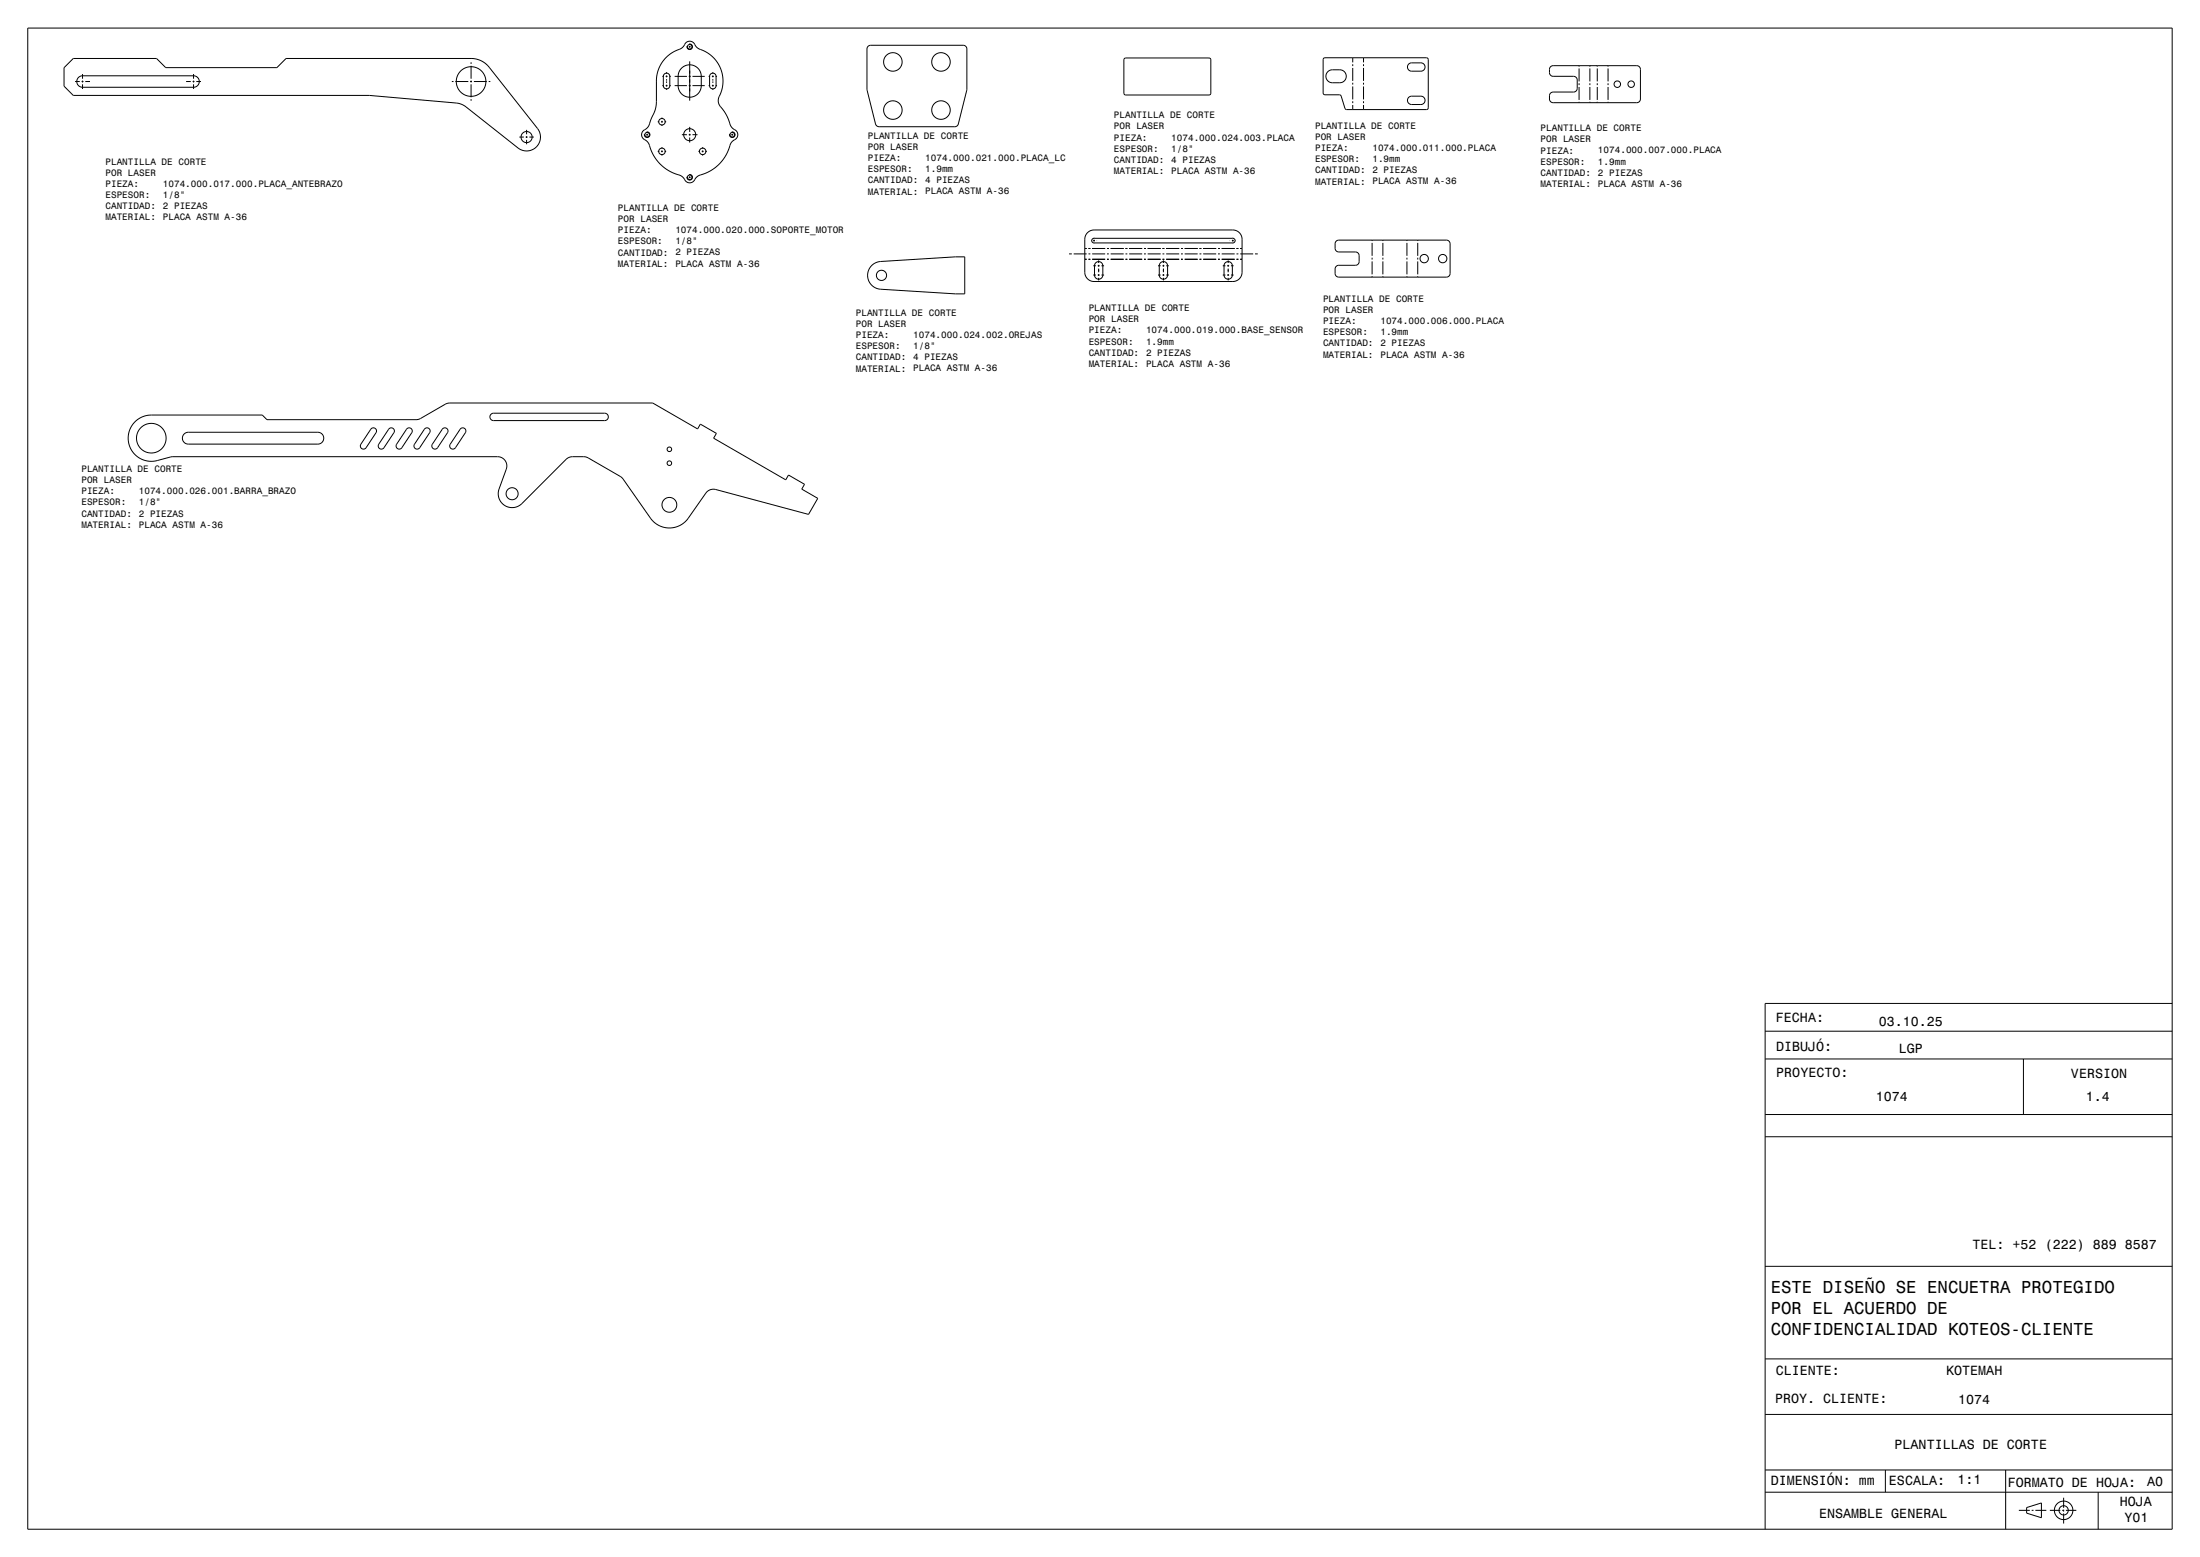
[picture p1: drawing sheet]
<svg xmlns="http://www.w3.org/2000/svg" width="1189mm" height="841mm" viewBox="0 0 1189 841" stroke-linecap="round" stroke-linejoin="round" font-family="sans-serif">
<g fill="none" stroke="#000" stroke-width=".54">
<path d="M15 15h1159v811h-1159zM35 37l5-5h45l5 5h60l5-5h101l5 1 3 3 27 34 1 2v3l-1 3-3 3-3 1-3-1-31-24-4-1-47-4h-160l-5-5zM255 34v1M255 36v7M359 40a1.8 1.8 0 0 1 2 0 1.8 1.8 0 0 1 1 1v5a1.7 1.7 0 0 1-2 2 1.7 1.7 0 0 1-1-2v-5zM360 31l3-3 5-2 2-2a3 3 0 0 1 4-2 3 3 0 0 1 2 3l8 5 3 3 2 3 1 4 1 4-1 5-2 4v2l5 7 2 6 2 2a3 3 0 0 1 2 4 3 3 0 0 1-3 2l-4 8-3 4-5 4-7 3-2 2a3 3 0 0 1-3 2 3 3 0 0 1-3-3l-7-4-5-3-4-5-3-7-2-2a3 3 0 0 1-1-3 3 3 0 0 1 3-3l1-1 3-10 1-15v-4l2-4zM360 39v1M368 37l3-2h3l3 1 1 3 1 2v6l-1 3-2 2h-3h-2l-2-1-2-2v-2v-6zM371 25h.1M372 25h1M372 24a1.5 1.5 0 0 1 2 1 1.5 1.5 0 0 1-1 2 1.5 1.5 0 0 1-2-2M373 24h.1"/>
<path d="M373 25v1M373 27h.1M373 33v21M374 25h.1M384 40a1.8 1.8 0 0 1 2 0 1.8 1.8 0 0 1 1 1v5a1.8 1.8 0 0 1-2 2 1.8 1.8 0 0 1-1-2v-5zM385 39v1M469 25l2-1h50l1 1 1 1v22l-5 20h-2h-41h-1l-5-20v-22zM608 32l46-1v1v19h-1h-45l-1-1zM715 31h56l1 1v27h-1h-44l-3-8h-8h-1zM718 39l2-1h5l2 2v2l-1 2-1 1-6-1-2-1v-1v-2zM731 31v3M731 35v1"/>
<path d="M731 37v7M737 31v3M737 35v1M737 37v7M761 35l2-1h5a2.2 2.2 0 0 1 2 2 2.2 2.2 0 0 1-2 2h-5a2.2 2.2 0 0 1-2-1 2.2 2.2 0 0 1 0-2zM838 36l1-1 46 1 2 1-1 17-1 1h-46l-2-1v-3l1-1h1l12-1 1-1v-5v-1l-1-1h-12l-2-2zM853 35v1M853 37v7M859 35v1M859 37v7M863 35v1M863 37v7"/>
<path d="M869 35v1M869 37v7M41 44h2M42 42l3-1h60a3 3 0 0 1 3 3 3 3 0 0 1-3 3h-60a3 3 0 0 1-3-2 3 3 0 0 1 0-3zM44 44h1M45 40v3M45 44v1M45 46v2M46 44h3M101 44h2M104 44h1M105 40v3"/>
<path d="M105 44v1M105 46v2M106 44h3M244 44h1M246 44h7M254 44h1M255 44v1M255 46v7M255 54h.1M256 44h7M264 44h1M358 41h1"/>
<path d="M358 46h1M360 41h1M360 46h1M360 41v1M360 43v1M360 44v1M360 46v1M360 48v1M362 41h1M362 46h1M365 41h6M365 46h6"/>
<path d="M372 41h1M372 46h1M374 41h7M374 46h7M383 41h1M383 46h1M385 41h1M385 46h1M385 41v1M385 43v1M385 44v1M385 46v1"/>
<path d="M385 48v1M387 41h1M387 46h1M731 45v1M731 47v7M731 55v1M731 57v2M737 45v1M737 47v7M737 55v1M737 57v2M761 53l2-1h5a2.3 2.3 0 0 1 2 2 2.3 2.3 0 0 1-2 2h-5a2.3 2.3 0 0 1-2-1 2.3 2.3 0 0 1 0-2z"/>
<path d="M853 45v1M853 47v7M853 55h.1M859 45v1M859 47v7M859 55h.1M863 45v1M863 47v7M863 55h.1M869 45v1M869 47v7M869 55h.1"/>
<path d="M281 74h2M284 74h1M285 70v3M285 74v1M285 76v2M286 74h3M348 73h.1M349 73h1M349 71a1.5 1.5 0 0 1 2 2 1.5 1.5 0 0 1-1 1 1.5 1.5 0 0 1-2-2M350 71h.1M350 72v1M350 74h.1"/>
<path d="M351 73h.1M355 66h1M357 66h1M358 63v1M358 65v1M358 67v1M358 79v1M359 66h1M369 73h2M372 73h1M373 69v2M373 72v1"/>
<path d="M373 74v3M374 73h3M380 79v1M394 73h.1M395 73h1M395 71a1.5 1.5 0 0 1 2 2 1.5 1.5 0 0 1-1 1 1.5 1.5 0 0 1-2-2M396 71h.1M396 72v1M396 74h.1M397 73h.1M355 82h1M357 82h1"/>
<path d="M358 81v1M358 83v1M359 82h1M371 96h.1M372 96h1M372 94a1.5 1.5 0 0 1 2 2 1.5 1.5 0 0 1-1 1 1.5 1.5 0 0 1-2-1M373 94h.1M373 95v1M373 97h.1M374 96h.1M377 82h1M379 82h1"/>
<path d="M380 81v1M380 83v1M381 82h1M578 137h1M580 137h7M586 134h1M588 126l3-2h77l2 2 1 2v20l-2 3-2 1h-77l-3-2-1-2v-19zM588 134h1M588 137h1M590 130h.1M590 134h7M590 137h7"/>
<path d="M590 129h76a1.3 1.3 0 0 1 2 1 1.3 1.3 0 0 1-2 1h-75l-1-1zM591 130h1M591 128h.1M591 129v1M591 131v1M593 130h.1M598 134h1M598 137h1M600 134h7M600 137h7M608 134h1M608 137h1"/>
<path d="M610 134h7M610 137h7M618 134h1M618 137h1M620 134h7M620 137h7M628 134h1M628 137h1M630 134h7M630 137h7M638 134h1M638 137h1"/>
<path d="M640 134h7M640 137h7M648 134h1M648 137h1M650 134h7M650 137h7M658 134h1M658 137h1M660 134h7M660 137h7M665 130h.1M666 130h1"/>
<path d="M666 128h.1M666 129v1M666 131v1M668 130h.1M668 134h1M668 137h1M670 134h1M670 137h7M678 137h2M722 130h2h58l2 2v16l-2 2h-59l-1-2v-3v-1l1-1h10l2-1v-4l-1-1-1-1h-11v-2v-3zM742 130h.1M742 131v7"/>
<path d="M742 139v1M747 130h.1M747 131v7M747 139v1M760 130h.1M760 131v7M760 139v1M766 130h.1M766 131v7M766 139v1M471 143l2-1 3-1 45-2v20l-47-3-3-2-2-4v-3zM586 140h1"/>
<path d="M588 140h1M590 140h7M591 149h1M591 144h1M592 142a2.2 2.2 0 0 1 3-1 2.2 2.2 0 0 1 1 3v5a2.2 2.2 0 0 1-2 2 2.2 2.2 0 0 1-2-2v-6zM593 149h1M593 144h1M594 141v1M594 143v1M594 145v2M594 148v1M594 150v1"/>
<path d="M595 149h2M595 144h2M598 140h1M600 140h7M608 140h1M610 140h7M618 140h1M620 140h7M626 149h1M626 144h1M627 142a2.2 2.2 0 0 1 3-1 2.2 2.2 0 0 1 1 3v5a2.2 2.2 0 0 1-2 2 2.2 2.2 0 0 1-2-2v-6zM628 140h1"/>
<path d="M628 149h1M628 144h1M629 141v1M629 143v1M629 145v2M629 148v1M629 150v1M630 140h7M630 149h2M630 144h2M638 140h1M640 140h7"/>
<path d="M648 140h1M650 140h7M658 140h1M660 140h7M661 149h1M661 144h1M662 142a2.3 2.3 0 0 1 3-1 2.3 2.3 0 0 1 1 3v5a2.3 2.3 0 0 1-2 2 2.3 2.3 0 0 1-2-2v-6zM663 149h1M663 144h1M664 141v1M664 143v1M664 145v2"/>
<path d="M664 148v1M664 150v1M665 149h2M665 144h2M668 140h1M670 140h1M742 141v7M742 149v1M747 141v7M747 149v1M760 141v7M760 149v1"/>
<path d="M766 141v7M766 149v1M73 228l4-3 5-1h60l2 3h81l2-1 14-8h2h110l24 14 2-3 8 5-1 3 39 22 1-2 9 5-2 2 9 5-5 9-50-14h-2l-3 2-12 16-4 3h-5l-5-1-4-3-16-23-20-11h-7l-2 1-25 24-3 2h-3l-4-2-3-4 1-3 4-13-1-4-3-1h-177l-9 2h-3l-4-1-3-1-2-3-2-3-1-3 1-4 1-3zM100 234l2-1h70a3 3 0 0 1 3 4 3 3 0 0 1-3 3h-70a3 3 0 0 1-3-2 3 3 0 0 1 1-4zM201 232a1.7 1.7 0 0 1 2-1 1.7 1.7 0 0 1 0 3l-5 8a1.7 1.7 0 0 1-2 0 1.7 1.7 0 0 1-1-2zM210 232a1.7 1.7 0 0 1 3-1 1.7 1.7 0 0 1 0 3l-5 8a1.7 1.7 0 0 1-3 0 1.7 1.7 0 0 1 0-2zM220 232a1.7 1.7 0 0 1 2-1 1.7 1.7 0 0 1 1 3l-6 8a1.7 1.7 0 0 1-2 0 1.7 1.7 0 0 1-1-2zM230 232a1.7 1.7 0 0 1 2-1 1.7 1.7 0 0 1 0 3l-5 8a1.7 1.7 0 0 1-3 0 1.7 1.7 0 0 1 0-2zM239 232a1.7 1.7 0 0 1 3-1 1.7 1.7 0 0 1 0 3l-5 8a1.7 1.7 0 0 1-3 0 1.7 1.7 0 0 1 0-2zM249 232a1.7 1.7 0 0 1 2-1 1.7 1.7 0 0 1 1 3l-6 8a1.7 1.7 0 0 1-2 0 1.7 1.7 0 0 1-1-2zM265 224l2-1h60a2 2 0 0 1 2 2 2 2 0 0 1-2 2h-60a2 2 0 0 1-2-1 2 2 0 0 1 0-2zM954 557h220"/>
<path d="M1174 542h-220v284M954 572h220M1094 572v30M954 614h220M954 602h220M954 684h220M954 734h220M954 764h220M954 794h220M1019 794v12M1084 794v32M954 806h220"/>
<path d="M1091 816h6M1095 814l8-2v8l-8-3zM1098 816h1M1100 816h6M1108 816h6M1115 816h1M1115 809v5M1115 815v1M1115 817v6M1117 816h5M1134 806v20"/>
<circle cx="373" cy="25" r="1.2"/>
<circle cx="483" cy="33" r="5"/>
<circle cx="509" cy="33" r="5"/>
<circle cx="255" cy="44" r="8"/>
<circle cx="483" cy="59" r="5"/>
<circle cx="509" cy="59" r="5"/>
<circle cx="874" cy="45" r="1.8"/>
<circle cx="882" cy="45" r="1.7"/>
<circle cx="285" cy="74" r="3"/>
<circle cx="350" cy="73" r="1.2"/>
<circle cx="358" cy="66" r="1.7"/>
<circle cx="373" cy="73" r="3"/>
<circle cx="396" cy="73" r="1.2"/>
<circle cx="358" cy="82" r="1.7"/>
<circle cx="373" cy="96" r="1.2"/>
<circle cx="380" cy="82" r="1.8"/>
<circle cx="770" cy="140" r="2.3"/>
<circle cx="780" cy="140" r="2.3"/>
<circle cx="476" cy="149" r="2.7"/>
<circle cx="82" cy="237" r="8"/>
<circle cx="362" cy="243" r="1.2"/>
<circle cx="362" cy="250" r="1.2"/>
<circle cx="277" cy="267" r="3"/>
<circle cx="362" cy="273" r="4"/>
<circle cx="1115" cy="816" r="5"/>
<circle cx="1115" cy="816" r="2.5"/>
</g>
<g font-size="9.4">
<text x="957" y="699">ESTE DISEÑO SE ENCUETRA PROTEGIDO</text>
<text x="957" y="710">POR EL ACUERDO DE</text>
<text x="957" y="721">CONFIDENCIALIDAD KOTEOS-CLIENTE</text>
</g>
<g font-size="7.2">
<text x="960" y="552">FECHA:</text>
<text x="1015" y="554">03.10.25</text>
<text x="960" y="568">DIBUJÓ:</text>
<text x="1026" y="569">LGP</text>
<text x="960" y="582">PROYECTO:</text>
<text x="1119" y="582">VERSION</text>
<text x="1014" y="595">1074</text>
<text x="1127" y="595">1.4</text>
<text x="1066" y="674">TEL: +52 (222) 889 8587</text>
<text x="960" y="743">CLIENTE:</text>
<text x="1052" y="743">KOTEMAH</text>
<text x="959" y="758">PROY. CLIENTE:</text>
<text x="1058" y="758">1074</text>
<text x="1024" y="783">PLANTILLAS DE CORTE</text>
<text x="957" y="802">DIMENSIÓN: mm</text>
<text x="1021" y="802">ESCALA:</text>
<text x="1058" y="802">1:1</text>
<text x="1085" y="803">FORMATO DE HOJA:</text>
<text x="1160" y="803">A0</text>
<text x="1146" y="813">HOJA</text>
<text x="983" y="820">ENSAMBLE GENERAL</text>
<text x="1148" y="822">Y01</text>
</g>
<g font-size="5">
<text x="602" y="64">PLANTILLA DE CORTE</text>
<text x="602" y="70">POR LASER</text>
<text x="711" y="69">PLANTILLA DE CORTE</text>
<text x="833" y="71">PLANTILLA DE CORTE</text>
<text x="469" y="75">PLANTILLA DE CORTE</text>
<text x="602" y="76">PIEZA:</text>
<text x="633" y="76">1074.000.024.003.PLACA</text>
<text x="711" y="75">POR LASER</text>
<text x="833" y="77">POR LASER</text>
<text x="469" y="81">POR LASER</text>
<text x="602" y="82">ESPESOR:</text>
<text x="633" y="82">1/8&quot;</text>
<text x="711" y="82">PIEZA:</text>
<text x="742" y="81">1074.000.011.000.PLACA</text>
<text x="833" y="83">PIEZA:</text>
<text x="864" y="83">1074.000.007.000.PLACA</text>
<text x="57" y="89">PLANTILLA DE CORTE</text>
<text x="469" y="87">PIEZA:</text>
<text x="500" y="87">1074.000.021.000.PLACA_LC</text>
<text x="602" y="88">CANTIDAD:</text>
<text x="633" y="88">4 PIEZAS</text>
<text x="711" y="88">ESPESOR:</text>
<text x="742" y="88">1.9mm</text>
<text x="833" y="89">ESPESOR:</text>
<text x="864" y="89">1.9mm</text>
<text x="57" y="95">POR LASER</text>
<text x="469" y="93">ESPESOR:</text>
<text x="500" y="93">1.9mm</text>
<text x="602" y="94">MATERIAL:</text>
<text x="633" y="94">PLACA ASTM A-36</text>
<text x="711" y="94">CANTIDAD:</text>
<text x="742" y="94">2 PIEZAS</text>
<text x="833" y="95">CANTIDAD:</text>
<text x="864" y="95">2 PIEZAS</text>
<text x="57" y="101">PIEZA:</text>
<text x="88" y="101">1074.000.017.000.PLACA_ANTEBRAZO</text>
<text x="469" y="99">CANTIDAD:</text>
<text x="500" y="99">4 PIEZAS</text>
<text x="711" y="100">MATERIAL:</text>
<text x="742" y="100">PLACA ASTM A-36</text>
<text x="833" y="101">MATERIAL:</text>
<text x="864" y="101">PLACA ASTM A-36</text>
<text x="57" y="107">ESPESOR:</text>
<text x="88" y="107">1/8&quot;</text>
<text x="469" y="105">MATERIAL:</text>
<text x="500" y="105">PLACA ASTM A-36</text>
<text x="57" y="113">CANTIDAD:</text>
<text x="88" y="113">2 PIEZAS</text>
<text x="334" y="114">PLANTILLA DE CORTE</text>
<text x="57" y="119">MATERIAL:</text>
<text x="88" y="119">PLACA ASTM A-36</text>
<text x="334" y="120">POR LASER</text>
<text x="334" y="126">PIEZA:</text>
<text x="365" y="126">1074.000.020.000.SOPORTE_MOTOR</text>
<text x="334" y="132">ESPESOR:</text>
<text x="365" y="132">1/8&quot;</text>
<text x="365" y="138">2 PIEZAS</text>
<text x="334" y="138">CANTIDAD:</text>
<text x="334" y="144">MATERIAL:</text>
<text x="365" y="144">PLACA ASTM A-36</text>
<text x="715" y="163">PLANTILLA DE CORTE</text>
<text x="463" y="170">PLANTILLA DE CORTE</text>
<text x="588" y="168">PLANTILLA DE CORTE</text>
<text x="715" y="169">POR LASER</text>
<text x="463" y="177">POR LASER</text>
<text x="588" y="174">POR LASER</text>
<text x="715" y="175">PIEZA:</text>
<text x="746" y="175">1074.000.006.000.PLACA</text>
<text x="463" y="183">PIEZA:</text>
<text x="494" y="183">1074.000.024.002.OREJAS</text>
<text x="588" y="180">PIEZA:</text>
<text x="619" y="180">1074.000.019.000.BASE_SENSOR</text>
<text x="715" y="181">ESPESOR:</text>
<text x="746" y="181">1.9mm</text>
<text x="463" y="189">ESPESOR:</text>
<text x="494" y="189">1/8&quot;</text>
<text x="588" y="186">ESPESOR:</text>
<text x="619" y="186">1.9mm</text>
<text x="715" y="187">CANTIDAD:</text>
<text x="746" y="187">2 PIEZAS</text>
<text x="463" y="195">CANTIDAD:</text>
<text x="494" y="195">4 PIEZAS</text>
<text x="588" y="192">CANTIDAD:</text>
<text x="619" y="192">2 PIEZAS</text>
<text x="715" y="193">MATERIAL:</text>
<text x="746" y="193">PLACA ASTM A-36</text>
<text x="463" y="201">MATERIAL:</text>
<text x="494" y="201">PLACA ASTM A-36</text>
<text x="588" y="198">MATERIAL:</text>
<text x="619" y="198">PLACA ASTM A-36</text>
<text x="44" y="255">PLANTILLA DE CORTE</text>
<text x="44" y="261">POR LASER</text>
<text x="44" y="267">PIEZA:</text>
<text x="75" y="267">1074.000.026.001.BARRA_BRAZO</text>
<text x="44" y="273">ESPESOR:</text>
<text x="75" y="273">1/8&quot;</text>
<text x="44" y="279">CANTIDAD:</text>
<text x="75" y="279">2 PIEZAS</text>
<text x="44" y="285">MATERIAL:</text>
<text x="75" y="285">PLACA ASTM A-36</text>
</g>
</svg>
